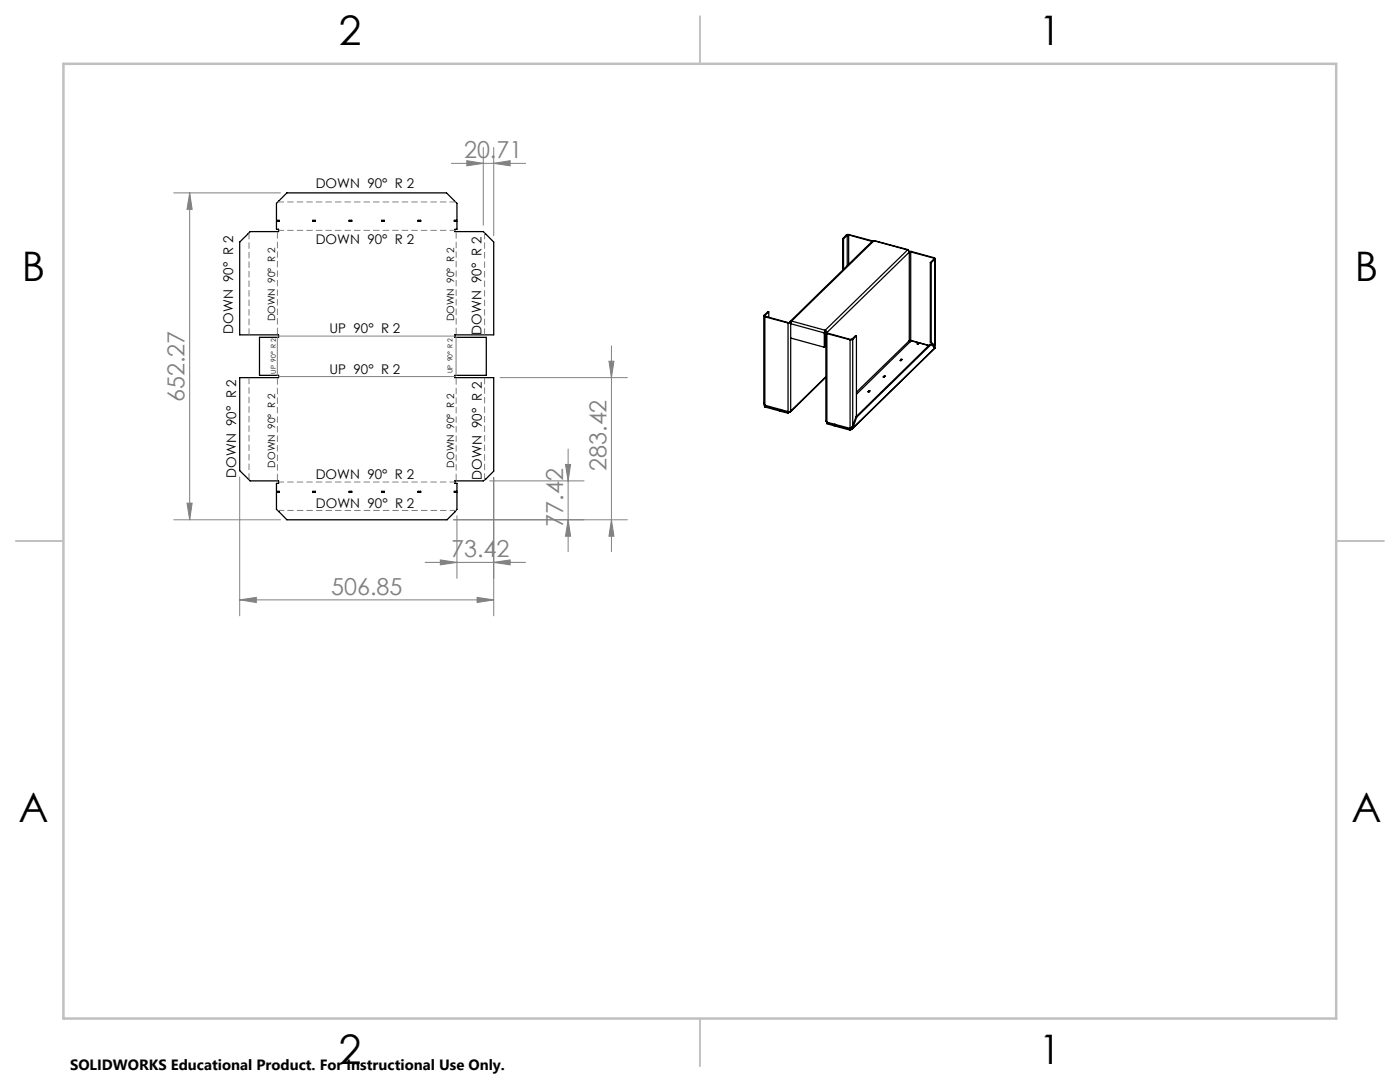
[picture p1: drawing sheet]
<svg xmlns="http://www.w3.org/2000/svg" width="279mm" height="216mm" viewBox="0 0 279 216" stroke-linecap="round" stroke-linejoin="round" font-family="sans-serif">
<g fill="none" stroke="#000" stroke-width=".25">
<path d="M55.2 40.6l2.1-2.1h31.8l2.1 2.1v3.4h-.5v.2h.5v1.6h-.4v.4h5.6l2.1 2.1v18.5h-7.7v.5h6.2v7.6h-6.2v.5h7.7v18.6l-2.1 2h-5.6v.4h.4v1.6h-.5v.2h.5v3.4l-2 2.1h-31.9l-2.1-2.1v-3.4h.5v-.2h-.5v-1.6h.4v-.4h-5.7l-2.1-2.1v-18.5h7.8v-.5h-3.8v-7.6h3.8v-.5h-7.8v-18.5l2.1-2.1h5.7v-.4h-.4v-1.6h.5v-.2h-.5zM62.4 44h.5v.2h-.5zM69.7 44h.5v.2h-.5zM76.2 44h.5v.2h-.5zM83.4 44h.6v.2h-.6zM168.2 47.6v6.3M168.2 47.6l.1 .1M168.3 47.7v6M168.9 46.9l-.7 .7M168.9 46.9l.2 .1M169.1 47l-.8 .7M169.1 47v6"/>
<path d="M169.4 46.9l-.3 .1M169.4 46.9v5.8M169.4 46.9l4.6 1.3M169.4 46.8l-.5 .1M169.4 46.8l4.7 1.2M169.4 46.8v.1M174 48.2h.1M174 48.2v.1M174.1 48v.1M174.1 48l-.1 .2M174.1 48.1l-16.4 16M174.4 48l-.3 .1"/>
<path d="M174.4 48l6.8 1.8M174.4 48l-16.4 16.1M174.4 48l6.7 1.9M181.1 49.9l.4 .4M181.1 49.9l.1-.1 .1 .2M181.1 49.9l-16.4 16M181.4 50.2h.4M181.5 50.3l-16.5 16.1M181.5 50.3v17.7M181.8 50.3h-.3M181.8 50.3v17.6M181.8 50.3l4.5 1.2"/>
<path d="M181.8 50.2v.1M181.8 50.2l4.6 1.2M185.7 52.4v15.9M185.7 52.4h.1M185.8 52.4v15.9M186.3 51.5l.1 .1M186.3 51.5v.2M186.4 51.6l-.7 .8M186.4 51.6l.2 .1M186.4 51.4l.3 .2-.1 .1M186.4 51.4l-.1 .1M186.6 51.7l-.8 .7"/>
<path d="M186.6 51.7v17.3M186.7 51.6v17.4M152.4 63v17.5l.2 .4M152.5 62.9l.1 .3M152.5 62.9l.1 .1M152.6 63l.2 .1M152.6 63.2l4.7 1.3M152.6 63v.1M152.6 63.2v17.7M152.8 63.1l4.5 1.3M152.8 63.1l-.2 .1M153.4 62.2l-.8 .8"/>
<path d="M153.4 62.2v1.1M153.4 62.2h-.2l-.7 .7M157.3 64.5v17.6M157.3 64.4v.1M157.6 64.3l-.3 .1M157.6 64.3l.2 .1M157.8 64.4l-.5 .1M157.8 64.6l6.7 1.8M157.8 67.5l6.7 1.8M157.8 64.4v.1M157.8 64.6v17.4M157.8 64.3v.1"/>
<path d="M157.9 64.2l-.1 .2M158 64.1l-.2 .5M158 64.1h-.2l-.2 .2M158 64.1l6.7 1.8M164.5 66.4v2.9M164.6 66.3l-.1 .1M164.6 66.3v2.9l-.1 .1M164.7 65.9l-.2 .5M164.7 66.1l-.1 .2M164.7 65.9l.2 .1 .1 .4M164.7 66.1l.2 .2M164.7 65.9v.2"/>
<path d="M164.8 66.4v17.7l.2 .1M164.8 75.3l-7.1 6.9M164.8 75.2l-7 6.8M164.9 66.3v.2l.1 .1M164.9 66.3l.1 .1M165 66.4l.1 .1M165 66.4h.1M165 66.6v17.6M165 66.6l4.7 1.2M165.1 66.5l-.1 .1M165.1 66.5l4.6 1.2M169.7 67.8v17.7"/>
<path d="M169.7 67.7v.1M170 67.7h-.3M170 67.7h.2M170.2 67.7l-.5 .1M170.2 67.7v17.3M170.9 67l-.7 .7M170.9 67v15.9l-.7 2.1M170.9 67h-.2l-.7 .7M173.5 77.9l-.3 .3h.2M173.5 77.9l.1 .1-.2 .2M173.5 77.9v.2M173.5 78.1l-.1 .1"/>
<path d="M173.5 78.1h.1M176.2 75.2l.3-.2h.2l-.3 .3zM176.5 75.1l-.1 .1M176.5 75v.1M176.5 75.1v.1M179.8 71.7h.3l-.3 .3-.2-.1zM179.8 71.9l-.1 .1M179.8 71.7v.2M179.8 71.9h.1M181.5 68l.1 .2M181.5 68l-10.6 10.2M181.6 68.2l-10.7 10.5"/>
<path d="M181.6 68.2l.2-.2 1.4 .4M181.8 67.9l-.3 .1M181.8 67.9l3.6 1.1-2-.6-.2 .3-.2-.1 .2-.2M183.2 68.4l-.1 .3M185.7 68.3h.1M185.7 68.3l.7 .6M185.8 68.8l-14.8 14.5M185.8 68.8l.8 .6M185.8 68.8l-.2-.1-14.8 14.5M185.8 68.3l.8 .7M186.3 69.1v.1M186.3 68.8v.4"/>
<path d="M186.4 68.9l-.1 .3M186.4 69.3h.1M186.4 68.9l.2 .1M186.6 69l-.3 .2M186.6 69.4l-16.6 16.3M186.6 69h-.1M186.6 69.4l-16.4 16M62.4 98h.5v.2h-.5zM69.7 98h.5v.2h-.5zM76.2 98h.5v.2h-.5zM83.4 98h.6v.2h-.6zM152.5 80.6l.1 .6"/>
<path d="M152.6 80.9v.1M152.6 80.9l4.7 1.2M152.6 81v.2M152.6 81l3 .8M152.6 81.2l3 .8M152.8 80.9l-.2 .1M155.6 81.8v.2M155.8 81.7l-.2 .1M155.9 81.9l1.4 .4M155.9 81.9v.2l1.4 .3M155.9 81.8l-.3 .2M155.9 81.7v.1"/>
<path d="M155.9 81.8h.1M156 81.8l-.1 .1M157.3 82.3v.1M157.4 82.1l-.1 .2M157.4 82.3l-.1 .1M157.4 82.1v.2M157.8 82l-.5 .1M157.8 82l-.1 .2-.3 .1M165 84.2l.1 .1M165 84.2l4.7 1.3M165 84.4v.2l1.4 .3M165 84.4l1.4 .4"/>
<path d="M165.2 84.3l-.2 .1M166.4 84.8v.1M166.6 84.6l-.2 .2M166.7 84.8l3 .9M166.7 84.8v.2l3 .8M166.7 84.7v.1M166.7 84.7h.1M166.7 84.7l-.3 .2M169.7 85.7v.1M170 85.3l-.3 .4M170 85.3l.2 .1M170.1 85.2l-.4 .5"/>
<path d="M170.1 85.1l-.1 .2M170.2 85l-.5 .5M170.2 85.4l-.5 .4M170.8 83.2l.2 .1M171 83.3l-.8 2.1"/>
</g>
<g fill="none" stroke="#808080" stroke-width=".2">
<path d="M34.7 38.5h21.3M37.9 38.5l.4 3.3h-1zM37.9 38.5v65.2M90.1 32.6h14.8M93.2 32.1l3.2 .5-3.2 .5zM96.4 29.4v15.5M98.5 32.6l3.3-.5v1zM98.5 29.4v17.6M55.4 67.3v7.6M55.6 67.1h35.2M55.6 75.1h35.2M91 67.3v7.6"/>
<path d="M99.8 75.4h25.4M121.5 72.1h1l-.5 3.3zM122 69v41.1M47.8 95.2v27.7M97.7 96h18.9M98.5 95.3v27.6M112.9 92.7h1l-.5 3.3zM113.4 89.6v20.5M34.7 103.7h21.3M37.3 100.4h1l-.4 3.3zM47.8 119.7l3.4-.5v1zM47.8 119.7h50.7"/>
<path d="M84.8 112.2h20.1M87.9 111.7l3.3 .5-3.3 .5zM90.5 103.7h34.7M91.2 102.9v12.5M95.2 119.2l3.3 .5-3.3 .5zM98.5 112.2l3.3-.5v1zM113.4 103.7l.5 3.3h-1zM122 103.7l.5 3.3h-1z"/>
</g>
<path d="M90.8 46h-35.2M55.6 96.2h35.2" fill="none" stroke="#808080" stroke-width=".2" stroke-dasharray="1.3 .6" stroke-dashoffset=".2" stroke-linecap="butt"/>
<path d="M55.4 46.2v20.6M55.4 75.3v20.6M91 66.8v-20.6M91 95.9v-20.6M96.7 95.8v-20.5" fill="none" stroke="#808080" stroke-width=".2" stroke-dasharray="1.3 .6" stroke-dashoffset="-.1" stroke-linecap="butt"/>
<path d="M49.7 46.4v20.4M91 40.3h-35.6M49.7 75.3v20.4M96.7 66.8v-20.4M55.4 101.9h35.6" fill="none" stroke="#808080" stroke-width=".2" stroke-dasharray="1.3 .6" stroke-linecap="butt"/>
<path d="M139.7 3.2v9.5M3.1 107.9h9.6M266.7 107.9h9.5M139.7 203.2v9.6" fill="none" stroke="#c0c0c0" stroke-width=".25"/>
<path d="M12.7 12.7h254v190.5h-254z" fill="none" stroke="#c0c0c0" stroke-width=".5"/>
<g fill="#808080">
<path d="M98.5 32.6l3.3-.5v1zM93.2 32.1l3.2 .5-3.2 .5z"/>
<path d="M37.3 100.4h1l-.4 3.3zM37.9 38.5l.4 3.3h-1zM122 103.7l.5 3.3h-1zM121.5 72.1h1l-.5 3.3z"/>
<path d="M112.9 92.7h1l-.5 3.3zM113.4 103.7l.5 3.3h-1z"/>
<path d="M47.8 119.7l3.4-.5v1zM95.2 119.2l3.3 .5-3.3 .5zM87.9 111.7l3.3 .5-3.3 .5zM98.5 112.2l3.3-.5v1z"/>
</g>
<g font-size="8.1">
<text x="67.6" y="8.9">2</text>
<text x="207.3" y="8.9">1</text>
<text x="4.4" y="56.2">B</text>
<text x="270.4" y="56.2">B</text>
<text x="3.7" y="164.1">A</text>
<text x="269.7" y="164.1">A</text>
<text x="67.6" y="212.4">2</text>
<text x="207.3" y="212.4">1</text>
</g>
<g font-size="4.7" fill="#808080">
<text x="92.6" y="31.5">20.71</text>
<text x="36.8" y="80.2" transform="rotate(-90 36.8 80.2)">652.27</text>
<text x="121" y="93.9" transform="rotate(-90 121 93.9)">283.42</text>
<text x="112.4" y="105.1" transform="rotate(-90 112.4 105.1)">77.42</text>
<text x="90" y="111.2">73.42</text>
<text x="66.1" y="118.7">506.85</text>
</g>
<text font-size="3" x="14" y="213.5">SOLIDWORKS Educational Product. For Instructional Use Only.</text>
<g font-size="2.7">
<text x="63" y="37.5">DOWN 90° R 2</text>
<text x="63" y="48.7">DOWN 90° R 2</text>
<text x="46.5" y="66.6" transform="rotate(-90 46.5 66.6)">DOWN 90° R 2</text>
<text x="65.8" y="66.5">UP 90° R 2</text>
<text x="96.1" y="66.8" transform="rotate(-90 96.1 66.8)">DOWN 90° R 2</text>
<text x="65.8" y="74.6">UP 90° R 2</text>
<text x="47.1" y="95.3" transform="rotate(-90 47.1 95.3)">DOWN 90° R 2</text>
<text x="63" y="95.6">DOWN 90° R 2</text>
<text x="96.1" y="95.8" transform="rotate(-90 96.1 95.8)">DOWN 90° R 2</text>
<text x="63" y="101.3">DOWN 90° R 2</text>
</g>
<g font-size="2">
<text x="54.9" y="64.2" transform="rotate(-90 54.9 64.2)">DOWN 90° R 2</text>
<text x="90.6" y="64.2" transform="rotate(-90 90.6 64.2)">DOWN 90° R 2</text>
<text x="54.9" y="93.3" transform="rotate(-90 54.9 93.3)">DOWN 90° R 2</text>
<text x="90.6" y="93.3" transform="rotate(-90 90.6 93.3)">DOWN 90° R 2</text>
</g>
<g font-size="1.3">
<text x="55.1" y="74.6" transform="rotate(-90 55.1 74.6)">UP 90° R 2</text>
<text x="90.3" y="74.5" transform="rotate(-90 90.3 74.5)">UP 90° R 2</text>
</g>
</svg>
